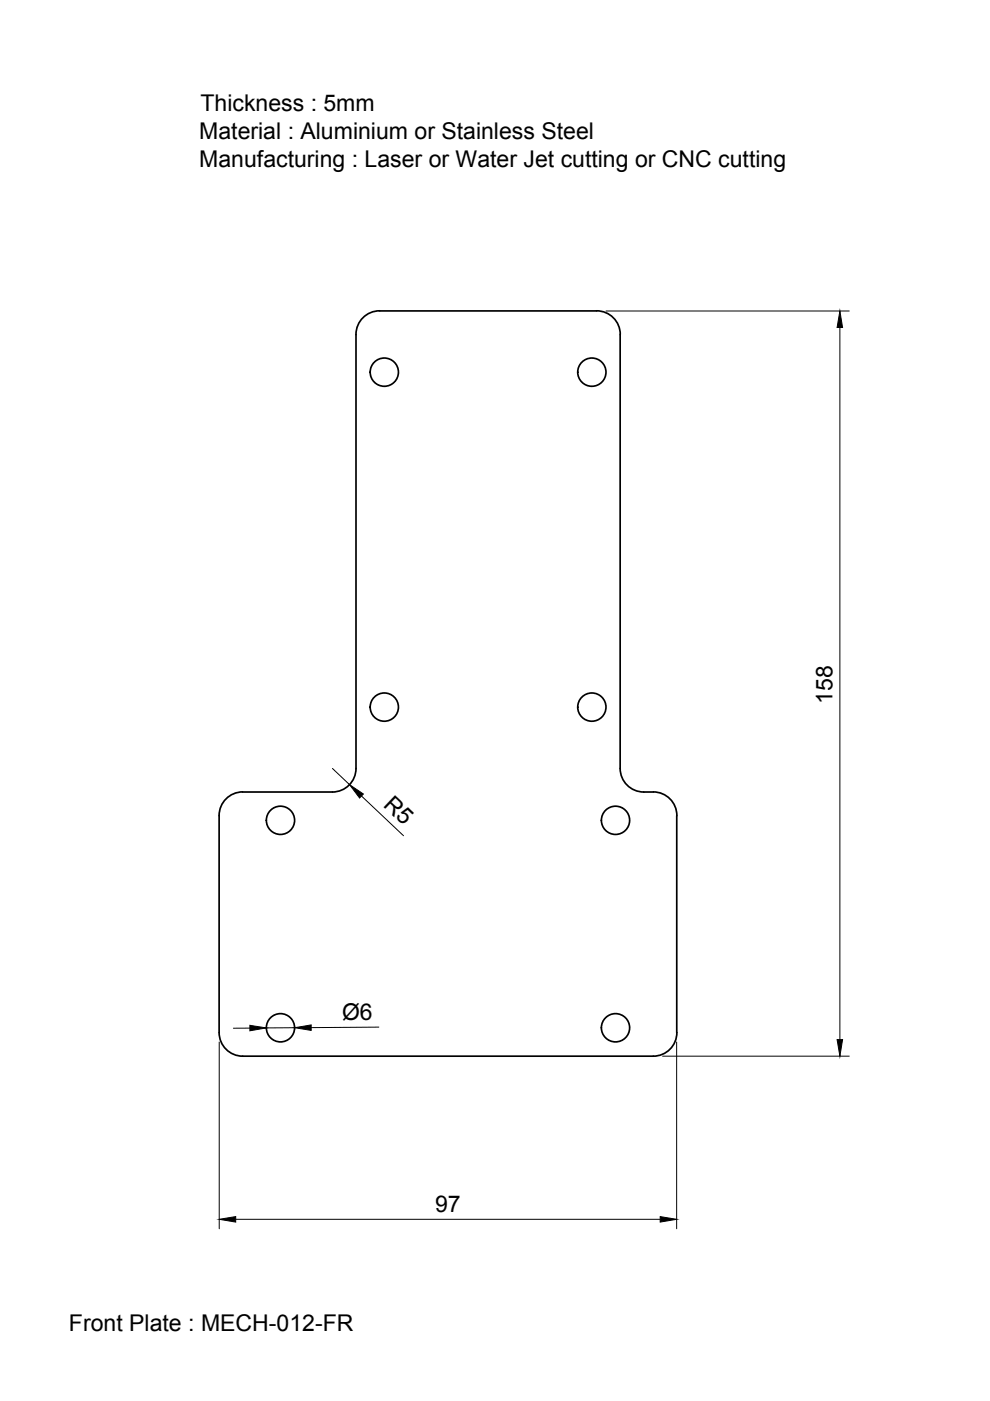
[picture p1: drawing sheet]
<svg xmlns="http://www.w3.org/2000/svg" width="210mm" height="297mm" viewBox="0 0 210 297" stroke-linecap="round" stroke-linejoin="round" font-family="sans-serif">
<!-- layer: Visible -->
<g fill="none" stroke="#000" stroke-width=".36">
<path d="M80.5 65.9h46M80.5 65.9a5 5 0 0 0-5 5v92a5 5 0 0 1-5 5M126.5 65.9a5 5 0 0 1 5 5v92a5 5 0 0 0 5 5 6.6 6.6 0 0 1 5.2 1.2 4.9 4.9 0 0 1 1.8 3.8v46a5 5 0 0 1-5 5h-87a5 5 0 0 1-5-5v-46a5 5 0 0 1 5-5h19"/>
<circle cx="81.5" cy="78.9" r="3"/>
<circle cx="125.5" cy="78.9" r="3"/>
<circle cx="81.5" cy="149.9" r="3"/>
<circle cx="125.5" cy="149.9" r="3"/>
<circle cx="59.5" cy="173.9" r="3"/>
<circle cx="130.5" cy="173.9" r="3"/>
<circle cx="59.5" cy="217.9" r="3"/>
<circle cx="130.5" cy="217.9" r="3"/>
</g>
<!-- layer: Dimensions -->
<path d="M128.5 65.9h51.6M178.1 69.4v151M70.5 162.9l3.6 3.5M76.6 168.8l9 8.4M53 218h-3.5M62.5 217.9h-6M80.3 217.8l-14.3 .1M46.5 220.9v39.6M140.5 223.9h39.6M143.5 220.9v39.6M50 258.5h90" fill="none" stroke="#000" stroke-width=".21"/>
<path d="M178.1 65.9l.5 3.5h-1.1zM74.1 166.4l2.9 1.9-.8 .9zM53 217.4l3.5 .5-3.5 .7zM62.5 217.9l3.5-.6v1.2zM177.5 220.4h1.1l-.5 3.5zM46.5 258.5l3.5-.6v1.2zM140 257.9l3.5 .6-3.5 .6z" fill="#000" stroke="#000" stroke-width=".21"/>
<g font-size="4.9">
<text x="42.5" y="23.6">Thickness : 5mm</text>
<text x="42.2" y="29.4">Material : Aluminium or Stainless Steel</text>
<text x="42.2" y="35.4">Manufacturing : Laser or Water Jet cutting or CNC cutting</text>
<text x="176.5" y="149.2" transform="rotate(-90 176.5 149.2)">158</text>
<text x="81.1" y="170.9" transform="rotate(43 81.1 170.9)">R5</text>
<text x="72.5" y="216.2">Ø6</text>
<text x="92.3" y="257">97</text>
<text x="14.6" y="282.2">Front Plate : MECH-012-FR</text>
</g>
</svg>
